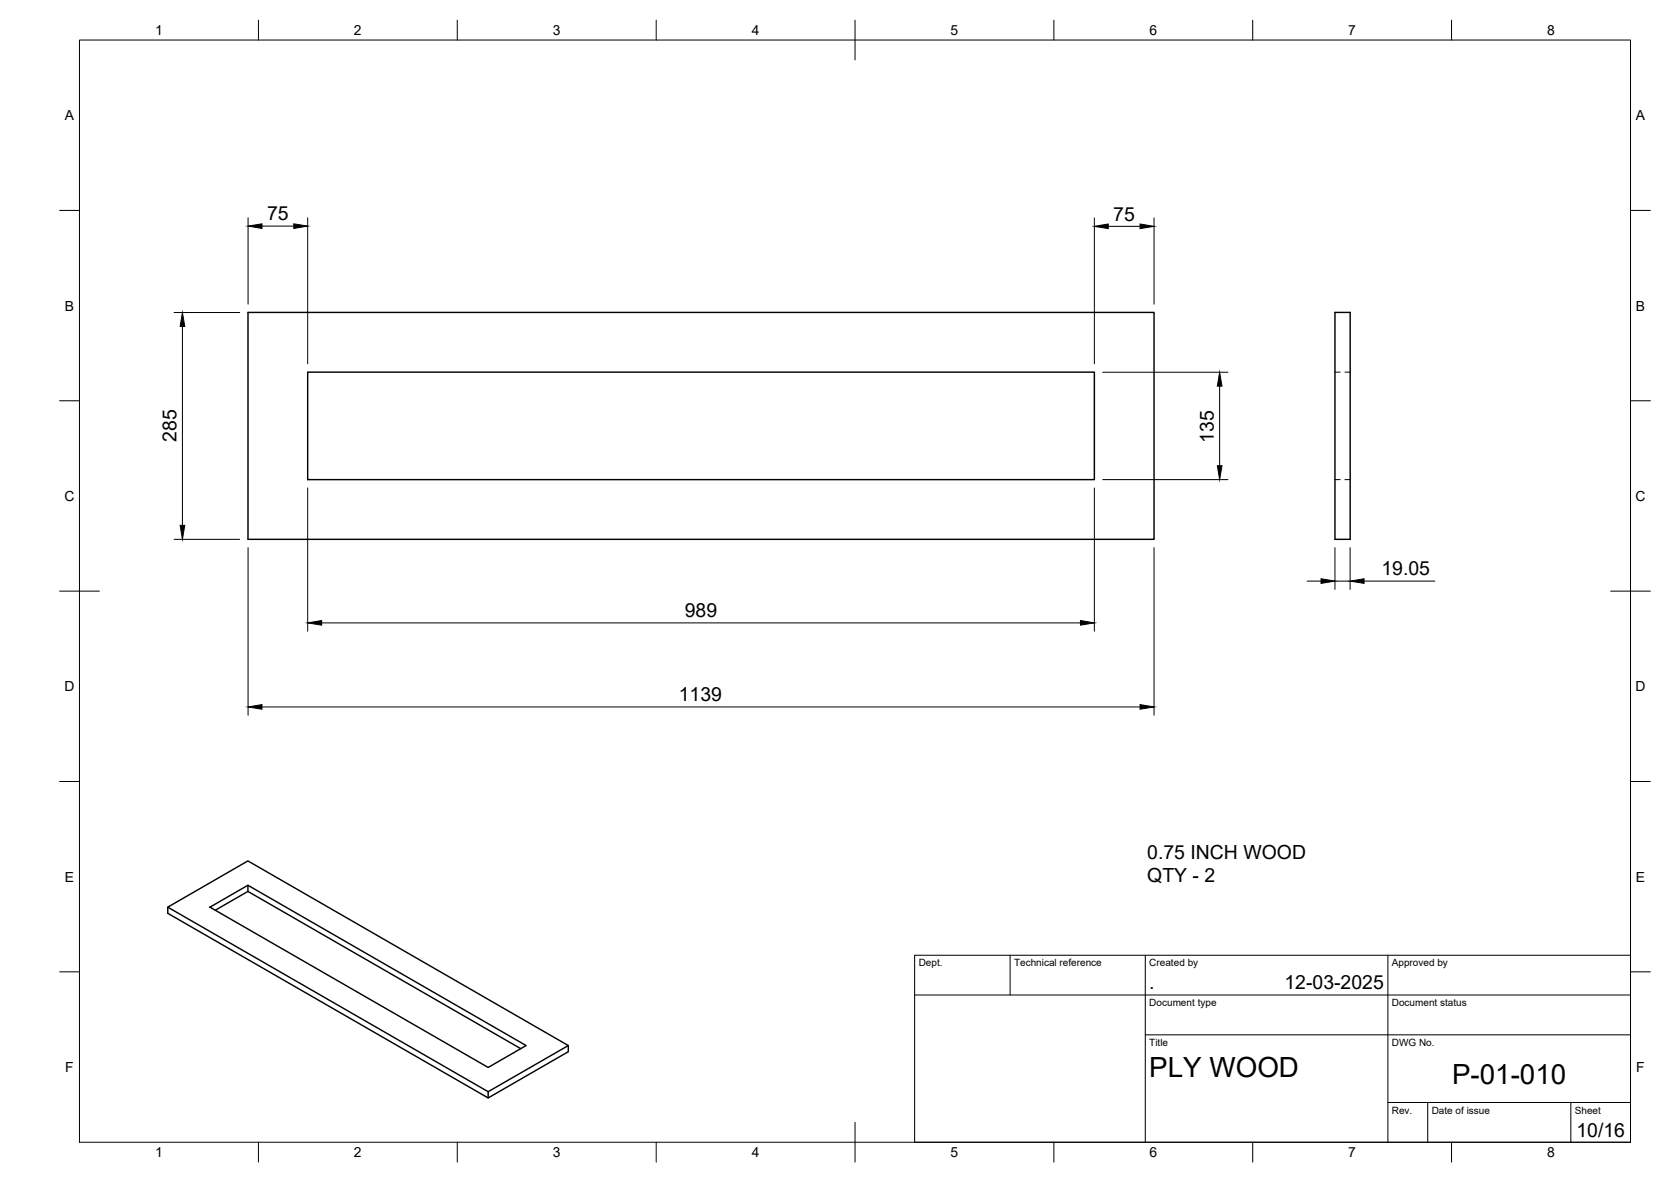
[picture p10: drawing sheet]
<svg xmlns="http://www.w3.org/2000/svg" width="420mm" height="297mm" viewBox="0 0 420 297" stroke-linecap="round" stroke-linejoin="round" font-family="sans-serif">
<!-- layer: Visible -->
<path d="M62.4 78.5h227.8v57h-227.8zM335.7 78.5h3.8v57h-3.8zM77.4 93.5h197.8v27h-197.8zM42.2 228l20.1-11.6 80.6 46.3-20.2 11.6zM42.2 228v1.5l80.5 46.4 20.2-11.6v-1.6M52.8 228l9.5-5.5 70 40.2-9.6 5.6zM54.1 228.7l8.2-4.7 68.6 39.5M62.3 222.5v1.5M122.7 274.3v1.6" fill="none" stroke="#000" stroke-width=".36"/>
<!-- layer: Hidden -->
<path d="M335.7 93.5h1.3M338.2 93.5h1.3M335.7 120.5h1.3M338.2 120.5h1.3" fill="none" stroke="#000" stroke-width=".25"/>
<!-- layer: BORDER -->
<g fill="none" stroke="#000" stroke-width=".25">
<path d="M20 10.1h390v276.9h-390zM65 5.1v5M115 5.1v5M165 5.1v5M215 5.1v10M265 5.1v5M315 5.1v5M365 5.1v5M15 52.9h5M410 52.9h5M15 100.7h5M410 100.7h5"/>
<path d="M15 148.6h10M405 148.6h10M15 196.4h5M410 196.4h5M15 244.2h5M410 244.2h5M65 287v5M115 287v5M165 287v5M215 282.1v9.9M265 287v5M315 287v5"/>
<path d="M365 287v5"/>
</g>
<!-- layer: TITLEBLOCK -->
<path d="M230 240.1h180v46.9h-180zM230 250h180M254 240.1v9.9M288 240.1v46.9M349 240.1v46.9M288 260.1h122M349 277.1h61M359 277.1v9.9M395 277.1v9.9" fill="none" stroke="#000" stroke-width=".25"/>
<!-- layer: FD_Dimensions -->
<g fill="none" stroke="#000" stroke-width=".25">
<path d="M62.4 54.7v21.7M65.9 56.8h8M77.4 54.7v36.7M275.2 54.8v36.6M278.7 56.9h8M290.2 54.8v21.6M43.8 78.5h16.5M45.9 82v50M277.3 93.5h31.5M306.7 97v20M43.8 135.5h16.5M62.4 137.6v42.2"/>
<path d="M77.4 122.6v36M275.2 122.6v36M277.3 120.5h31.5M290.2 137.6v42.2M335.7 137.6v10.5M339.5 137.6v10.5M80.9 156.5h190.8M328.7 146h3.5M335.7 146h3.8M343 146h17.8M65.9 177.7h220.8"/>
</g>
<g fill="#000" stroke="#000" stroke-width=".25">
<path d="M62.4 56.8l3.5-.6v1.2zM73.9 56.2l3.5 .6-3.5 .6zM275.2 56.9l3.5-.6v1.2zM286.7 56.3l3.5 .6-3.5 .6zM45.9 78.5l.6 3.5h-1.2zM306.7 93.5l.6 3.5h-1.2zM306.1 117h1.2l-.6 3.5zM45.3 132h1.2l-.6 3.5zM77.4 156.5l3.5-.6v1.2zM271.7 155.9l3.5 .6-3.5 .6zM332.2 145.4l3.5 .6-3.5 .6zM339.5 146l3.5-.6v1.2z"/>
<path d="M62.4 177.7l3.5-.6v1.1zM286.7 177.1l3.5 .6-3.5 .5z"/>
</g>
<g font-size="7">
<text x="289" y="270.6">PLY WOOD</text>
<text x="365.1" y="272.3">P-01-010</text>
</g>
<g font-size="4.9">
<text x="67.1" y="55.4">75</text>
<text x="279.9" y="55.4">75</text>
<text x="44.4" y="111.1" transform="rotate(-90 44.4 111.1)">285</text>
<text x="305.2" y="111.3" transform="rotate(-90 305.2 111.3)">135</text>
<text x="347.3" y="144.6">19.05</text>
<text x="172.2" y="155.1">989</text>
<text x="170.7" y="176.2">1139</text>
<text x="288.5" y="215.8">0.75 INCH WOOD</text>
<text x="288.5" y="221.7">QTY - 2</text>
<text x="289" y="248.5">.</text>
<text x="323" y="248.5">12-03-2025</text>
<text x="396.4" y="285.7">10/16</text>
</g>
<g font-size="3.5">
<text x="39" y="8.8">1</text>
<text x="89" y="8.8">2</text>
<text x="139" y="8.8">3</text>
<text x="189" y="8.8">4</text>
<text x="239" y="8.8">5</text>
<text x="289" y="8.8">6</text>
<text x="339" y="8.8">7</text>
<text x="389" y="8.8">8</text>
<text x="16.3" y="30.2">A</text>
<text x="411.3" y="30.2">A</text>
<text x="16.3" y="78">B</text>
<text x="411.3" y="78">B</text>
<text x="16.2" y="125.9">C</text>
<text x="411.2" y="125.9">C</text>
<text x="16.2" y="173.7">D</text>
<text x="411.2" y="173.7">D</text>
<text x="16.3" y="221.6">E</text>
<text x="411.3" y="221.6">E</text>
<text x="16.4" y="269.4">F</text>
<text x="411.4" y="269.4">F</text>
<text x="39" y="290.8">1</text>
<text x="89" y="290.8">2</text>
<text x="139" y="290.8">3</text>
<text x="189" y="290.8">4</text>
<text x="239" y="290.8">5</text>
<text x="289" y="290.8">6</text>
<text x="339" y="290.8">7</text>
<text x="389" y="290.8">8</text>
</g>
<g font-size="2.5">
<text x="231" y="242.9">Dept.</text>
<text x="255" y="242.9">Technical reference</text>
<text x="289" y="242.9">Created by</text>
<text x="350" y="242.9">Approved by</text>
<text x="289" y="252.8">Document type</text>
<text x="350" y="252.8">Document status</text>
<text x="289" y="262.9">Title</text>
<text x="350" y="262.9">DWG No.</text>
<text x="350" y="279.9">Rev.</text>
<text x="360" y="279.9">Date of issue</text>
<text x="396" y="279.9">Sheet</text>
</g>
</svg>
